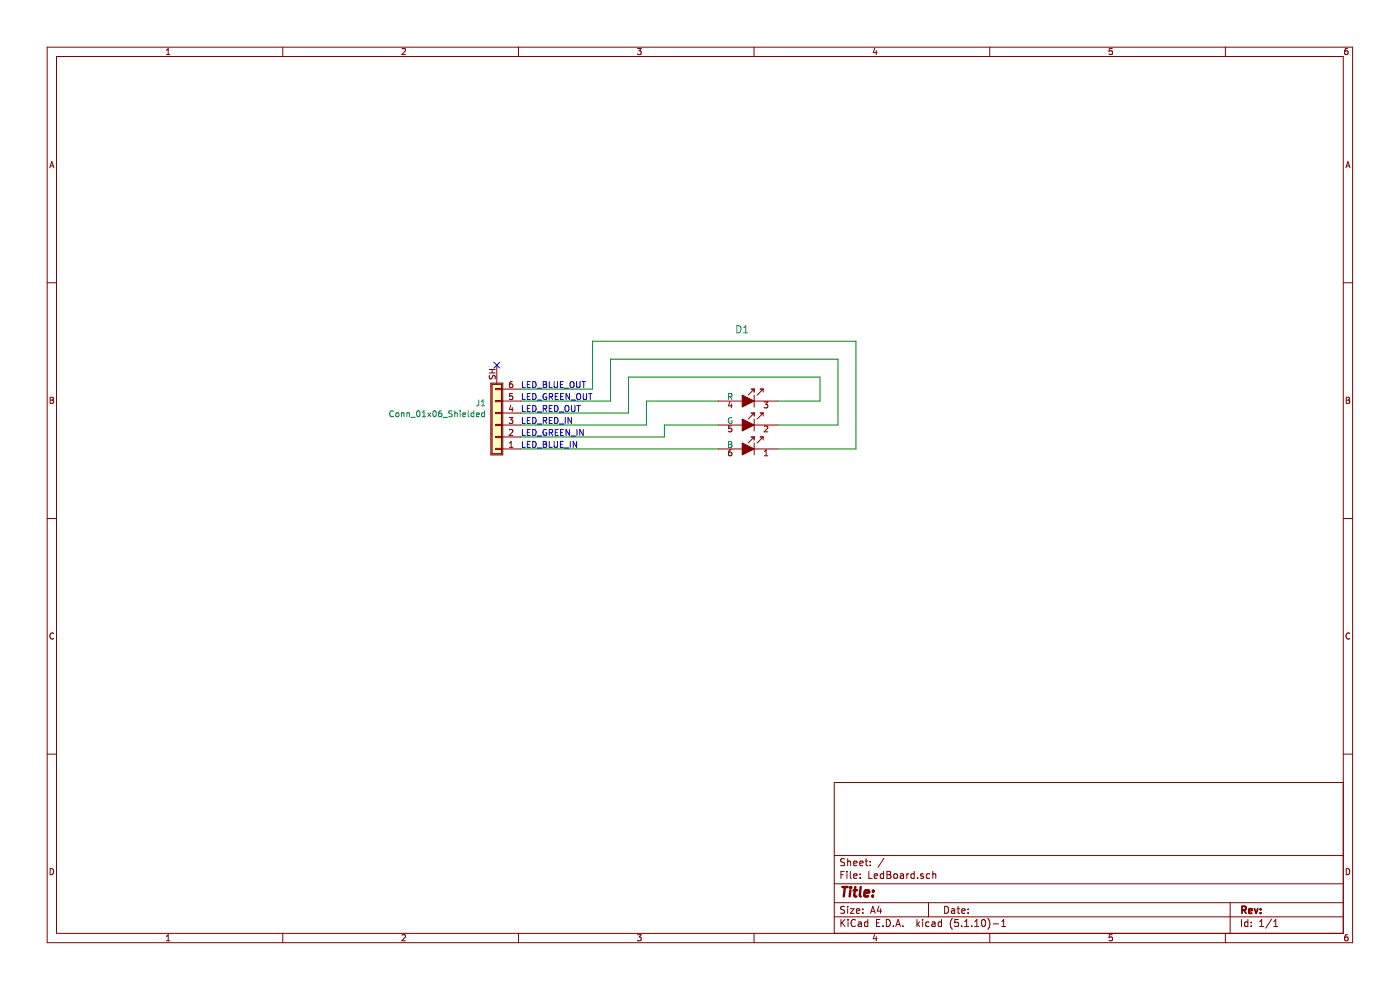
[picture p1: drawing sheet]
EESchema Schematic File Version 4
EELAYER 30 0
EELAYER END
$Descr A4 11693 8268
encoding utf-8
Sheet 1 1
Title ""
Date ""
Rev ""
Comp ""
Comment1 ""
Comment2 ""
Comment3 ""
Comment4 ""
$EndDescr
$Comp
L dk_LED-Indication-Discrete:ASMB-TTB0-0A3A2 D1
U 1 1
P 6300 3350
F 0 "D1" H 6200 3950 60  0000 C CNN
F 1 "ASMB-TTB0-0A3A2" H 6300 2800 60  0001 C CNN
F 2 "digikey-footprints:6-PLCC_3.5x3.5mm" H 6500 3550 60  0001 L CNN
F 3 "https://docs.broadcom.com/docs/AV02-4415EN" H 6500 3650 60  0001 L CNN
F 4 "516-3281-1-ND" H 6500 3750 60  0001 L CNN "Digi-Key_PN"
F 5 "ASMB-TTB0-0A3A2" H 6500 3850 60  0001 L CNN "MPN"
F 6 "Optoelectronics" H 6500 3950 60  0001 L CNN "Category"
F 7 "LED Indication - Discrete" H 6500 4050 60  0001 L CNN "Family"
F 8 "https://docs.broadcom.com/docs/AV02-4415EN" H 6500 4150 60  0001 L CNN "DK_Datasheet_Link"
F 9 "/product-detail/en/broadcom-limited/ASMB-TTB0-0A3A2/516-3281-1-ND/5695368" H 6500 4250 60  0001 L CNN "DK_Detail_Page"
F 10 "LED RGB DIFFUSED 6PLCC SMD" H 6500 4350 60  0001 L CNN "Description"
F 11 "Broadcom Limited" H 6500 4450 60  0001 L CNN "Manufacturer"
F 12 "Active" H 6500 4550 60  0001 L CNN "Status"
	1    6300 3350
	1    0    0    -1  
$EndComp
$Comp
L Connector_Generic_Shielded:Conn_01x06_Shielded J1
U 1 1
P 4150 3550
F 0 "J1" H 4238 3371 50  0000 L CNN
F 1 "Conn_01x06_Shielded" H 4238 3462 50  0000 L CNN
F 2 "Molex_FFC:molex_FFC_0522070633" H 4150 3550 50  0001 C CNN
F 3 "~" H 4150 3550 50  0001 C CNN
	1    4150 3550
	-1   0    0    1   
$EndComp
Wire Wire Line
	5550 3650 5550 3550
Wire Wire Line
	5550 3550 6000 3550
Wire Wire Line
	5400 3550 5400 3350
Wire Wire Line
	5400 3350 6000 3350
Wire Wire Line
	6500 3350 6850 3350
Wire Wire Line
	6850 3350 6850 3150
Wire Wire Line
	6850 3150 5250 3150
Wire Wire Line
	5250 3150 5250 3450
Wire Wire Line
	5100 3350 5100 3000
Wire Wire Line
	5100 3000 7000 3000
Wire Wire Line
	7000 3000 7000 3550
Wire Wire Line
	7000 3550 6500 3550
Wire Wire Line
	6500 3750 7150 3750
Wire Wire Line
	7150 3750 7150 2850
Wire Wire Line
	7150 2850 4950 2850
Wire Wire Line
	4950 2850 4950 3250
Text Notes 4350 3750 0    50   ~ 0
LED_BLUE_IN
Text Notes 4350 3650 0    50   ~ 0
LED_GREEN_IN
Text Notes 4350 3550 0    50   ~ 0
LED_RED_IN
Text Notes 4350 3450 0    50   ~ 0
LED_RED_OUT
Text Notes 4350 3350 0    50   ~ 0
LED_GREEN_OUT
Text Notes 4350 3250 0    50   ~ 0
LED_BLUE_OUT
NoConn ~ 4150 3050
Wire Wire Line
	4350 3250 4950 3250
Wire Wire Line
	4350 3350 5100 3350
Wire Wire Line
	4350 3450 5250 3450
Wire Wire Line
	4350 3550 5400 3550
Wire Wire Line
	4350 3650 5550 3650
Wire Wire Line
	4350 3750 6000 3750
$EndSCHEMATC
